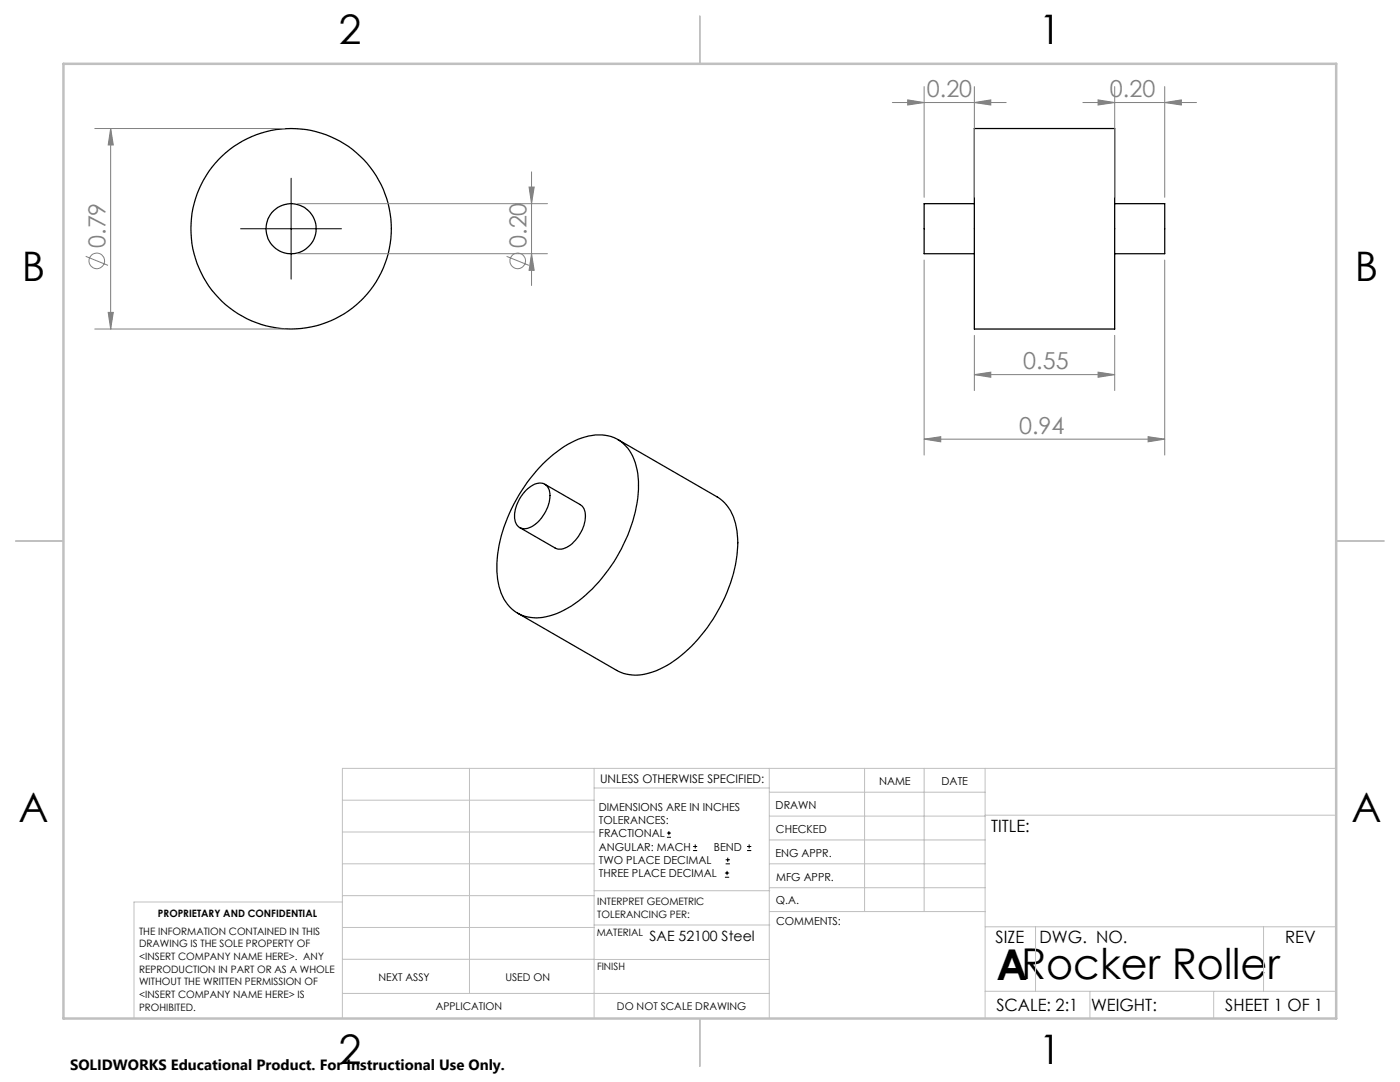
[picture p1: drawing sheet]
<svg xmlns="http://www.w3.org/2000/svg" width="279mm" height="216mm" viewBox="0 0 279 216" stroke-linecap="round" stroke-linejoin="round" font-family="sans-serif">
<g fill="none" stroke="#000" stroke-width=".25">
<path d="M194.5 25.6h28v40.1h-28zM194.5 40.6h-10.1v10h10.1M222.5 40.6h9.9v10h-9.9M105 97.8a3.4 3.4 0 0 1 3.7-1.2 2.75 2.75 0 0 1 1 3.2 7.4 7.4 0 0 1-4.4 5.6 1.99 1.99 0 0 1-2.6-2 7.6 7.6 0 0 1 2.3-5.6zM108.4 92.5a18.1 18.1 0 0 1 10.5-5.7 7.4 7.4 0 0 1 8.1 6.2 22.5 22.5 0 0 1-1.7 13.8 31 31 0 0 1-12 14.6 10.2 10.2 0 0 1-9.8 1.1 8.9 8.9 0 0 1-4.3-7.7 28.9 28.9 0 0 1 6-18.5zM108.7 96.6l7.1 4.1a3.1 3.1 0 0 1 .9 3.6 7 7 0 0 1-4.6 5.3l-1.3-.2-7.1-4.1M123.3 87.7l19.8 11.4a9 9 0 0 1 4 7.6 28.5 28.5 0 0 1-5.4 17.7 25 25 0 0 1-11.5 9.7 8.6 8.6 0 0 1-7.1-.3l-19.8-11.5"/>
<circle cx="58.1" cy="45.6" r="5"/>
<circle cx="58.1" cy="45.6" r="20"/>
</g>
<g fill="none" stroke="#808080" stroke-width=".2">
<path d="M181.2 19.9l3.2 .6-3.2 .5zM184.4 17.3v22.1M194.5 17.3v22.1M219.1 19.9l3.4 .6-3.4 .5zM222.5 17.3v22.1M232.4 17.3v22.1M18.9 25.6h37.9M22.1 25.6l.5 3.3h-1zM22.1 25.6v40.1M105.6 37.3h1l-.5 3.3zM106.1 34.3v22.7M178.1 20.5h22.7"/>
<path d="M194.5 20.5l3.2-.6v1.1zM216.1 20.5h22.7M232.4 20.5l3.4-.6v1.1zM17.1 51.2l4.5 1.8M59.4 40.6h49.9M59.4 50.6h49.9M101.1 51.2l4.5 1.8M106.1 50.6l.5 3.3h-1zM184.4 51.9v38.9M232.4 51.9v38.9M18.9 65.7h37.9M21.6 62.3h1l-.5 3.4z"/>
<path d="M194.5 74.8l3.2-.5v1zM194.5 66.9v11M194.5 74.8h28M219.1 74.3l3.4 .5-3.4 .5zM222.5 66.9v11M184.4 87.6l3.3-.5v1.1zM184.4 87.6h48M229.1 87.1l3.3 .5-3.3 .6z"/>
<circle cx="19.3" cy="52" r="1.55"/>
<circle cx="103.3" cy="52" r="1.55"/>
</g>
<g fill="none" stroke="#000" stroke-width=".2">
<path d="M58.1 35.6v20.1M48 45.6h20.2M133.1 167.1h.8M133.1 166.2h.8M133.5 165.8v.9M138.3 169.7h.8M138.3 168.9h.8M138.7 168.5v.8M144.7 175h.8M144.7 174.2h.8M144.8 172.4h.9M144.8 171.6h.9"/>
<path d="M145.1 173.8v.8M145.2 171.1v.9M149.1 169.7h.8M149.1 168.9h.8M149.5 168.5v.8"/>
</g>
<g fill="none" stroke="#c0c0c0" stroke-width=".2">
<path d="M68.3 159.7h50.3M93.7 153.3v44.9M118.6 153.3v49.9M118.6 157.2h34.9M153.5 153.3v49.9M153.5 158.1h43.1M172.5 153.3v28.6M184.4 153.3v28.6M196.6 153.3v49.9M266.7 153.3h-198.4v49.9M68.3 178.7h50.3M68.3 172.4h50.3"/>
<path d="M68.3 166h50.3M68.3 180h-41.6v23.2M118.6 177.7h35M153.5 167.6h43.1M153.5 162.8h43.1M153.5 172.4h43.1M153.5 177.1h43.1M196.6 162.7h70.1M68.3 198.2h85.2M68.3 191.4l85.2 .1M68.3 185.1h50.3M118.6 184.6h35"/>
<path d="M153.6 181.9h43M196.6 197.8h70.1M196.6 184.9h70.1M206.7 184.9v12.9M217.5 197.8v5.4M242.2 197.8v5.4M252.2 184.9v12.9"/>
</g>
<path d="M139.7 3.2v9.5M3.1 107.9h9.6M266.7 107.9h9.5M139.7 203.2v9.6" fill="none" stroke="#c0c0c0" stroke-width=".25"/>
<path d="M12.7 12.7h254v190.5h-254z" fill="none" stroke="#c0c0c0" stroke-width=".5"/>
<g fill="#808080">
<path d="M194.5 20.5l3.2-.6v1.1zM181.2 19.9l3.2 .6-3.2 .5zM232.4 20.5l3.4-.6v1.1zM219.1 19.9l3.4 .6-3.4 .5z"/>
<path d="M184.4 87.6l3.3-.5v1.1zM229.1 87.1l3.3 .5-3.3 .6zM194.5 74.8l3.2-.5v1zM219.1 74.3l3.4 .5-3.4 .5z"/>
<path d="M22.1 25.6l.5 3.3h-1zM21.6 62.3h1l-.5 3.4zM105.6 37.3h1l-.5 3.3zM106.1 50.6l.5 3.3h-1z"/>
</g>
<text font-size="8.5" x="198.9" y="195.5">ARocker Roller</text>
<g font-size="8.1">
<text x="67.6" y="8.9">2</text>
<text x="207.3" y="8.9">1</text>
<text x="4.4" y="56.2">B</text>
<text x="270.4" y="56.2">B</text>
<text x="3.7" y="164.1">A</text>
<text x="269.7" y="164.1">A</text>
<text x="67.6" y="212.4">2</text>
<text x="207.3" y="212.4">1</text>
</g>
<g font-size="4.7" fill="#808080">
<text x="185" y="19.4">0.20</text>
<text x="221.5" y="19.4">0.20</text>
<text x="21" y="49.5" transform="rotate(-90 21 49.5)">0.79</text>
<text x="105" y="49.5" transform="rotate(-90 105 49.5)">0.20</text>
<text x="204.2" y="73.7">0.55</text>
<text x="203.4" y="86.6">0.94</text>
</g>
<g font-size="3.4">
<text x="197.8" y="166">TITLE:</text>
<text x="198.7" y="188.1">SIZE</text>
<text x="207.5" y="188.1">DWG. NO.</text>
<text x="256.5" y="188.2">REV</text>
<text x="198.8" y="201.7">SCALE: 2:1</text>
<text x="217.7" y="201.8">WEIGHT:</text>
<text x="244.5" y="201.7">SHEET 1 OF 1</text>
</g>
<text font-size="3" x="14" y="213.5">SOLIDWORKS Educational Product. For Instructional Use Only.</text>
<text font-size="2.8" x="129.6" y="187.7">SAE 52100 Steel</text>
<text font-size="2.4" x="119.8" y="156.2">UNLESS OTHERWISE SPECIFIED:</text>
<g font-size="2.2">
<text x="119.5" y="161.8">DIMENSIONS ARE IN INCHES</text>
<text x="154.8" y="161.4">DRAWN</text>
<text x="175.4" y="156.6">NAME</text>
<text x="187.9" y="156.7">DATE</text>
<text x="119.5" y="164.4">TOLERANCES:</text>
<text x="119.5" y="167.1">FRACTIONAL</text>
<text x="154.9" y="166.3">CHECKED</text>
<text x="119.5" y="169.7">ANGULAR: MACH</text>
<text x="119.5" y="172.4">TWO PLACE DECIMAL</text>
<text x="142.5" y="169.7">BEND</text>
<text x="154.8" y="170.9">ENG APPR.</text>
<text x="119.5" y="175">THREE PLACE DECIMAL</text>
<text x="154.9" y="175.7">MFG APPR.</text>
<text x="154.9" y="180.4">Q.A.</text>
<text x="154.9" y="184.6">COMMENTS:</text>
</g>
<g font-size="2.1">
<text x="75.5" y="195.7">NEXT ASSY</text>
<text x="100.9" y="195.7">USED ON</text>
<text x="86.9" y="201.5">APPLICATION</text>
<text x="123.1" y="201.6">DO NOT SCALE DRAWING</text>
</g>
<g font-size="2">
<text x="31.5" y="182.9">PROPRIETARY AND CONFIDENTIAL</text>
<text x="119.2" y="180.6">INTERPRET GEOMETRIC</text>
<text x="119.2" y="183.1">TOLERANCING PER:</text>
<text x="27.8" y="186.5">THE INFORMATION CONTAINED IN THIS</text>
<text x="27.8" y="189">DRAWING IS THE SOLE PROPERTY OF</text>
<text x="27.8" y="191.6">&lt;INSERT COMPANY NAME HERE&gt;. ANY</text>
<text x="119.1" y="186.7">MATERIAL</text>
<text x="27.8" y="194.1">REPRODUCTION IN PART OR AS A WHOLE</text>
<text x="27.8" y="196.6">WITHOUT THE WRITTEN PERMISSION OF</text>
<text x="119.1" y="193.5">FINISH</text>
<text x="27.8" y="199.1">&lt;INSERT COMPANY NAME HERE&gt; IS</text>
<text x="27.8" y="201.7">PROHIBITED.</text>
</g>
</svg>
